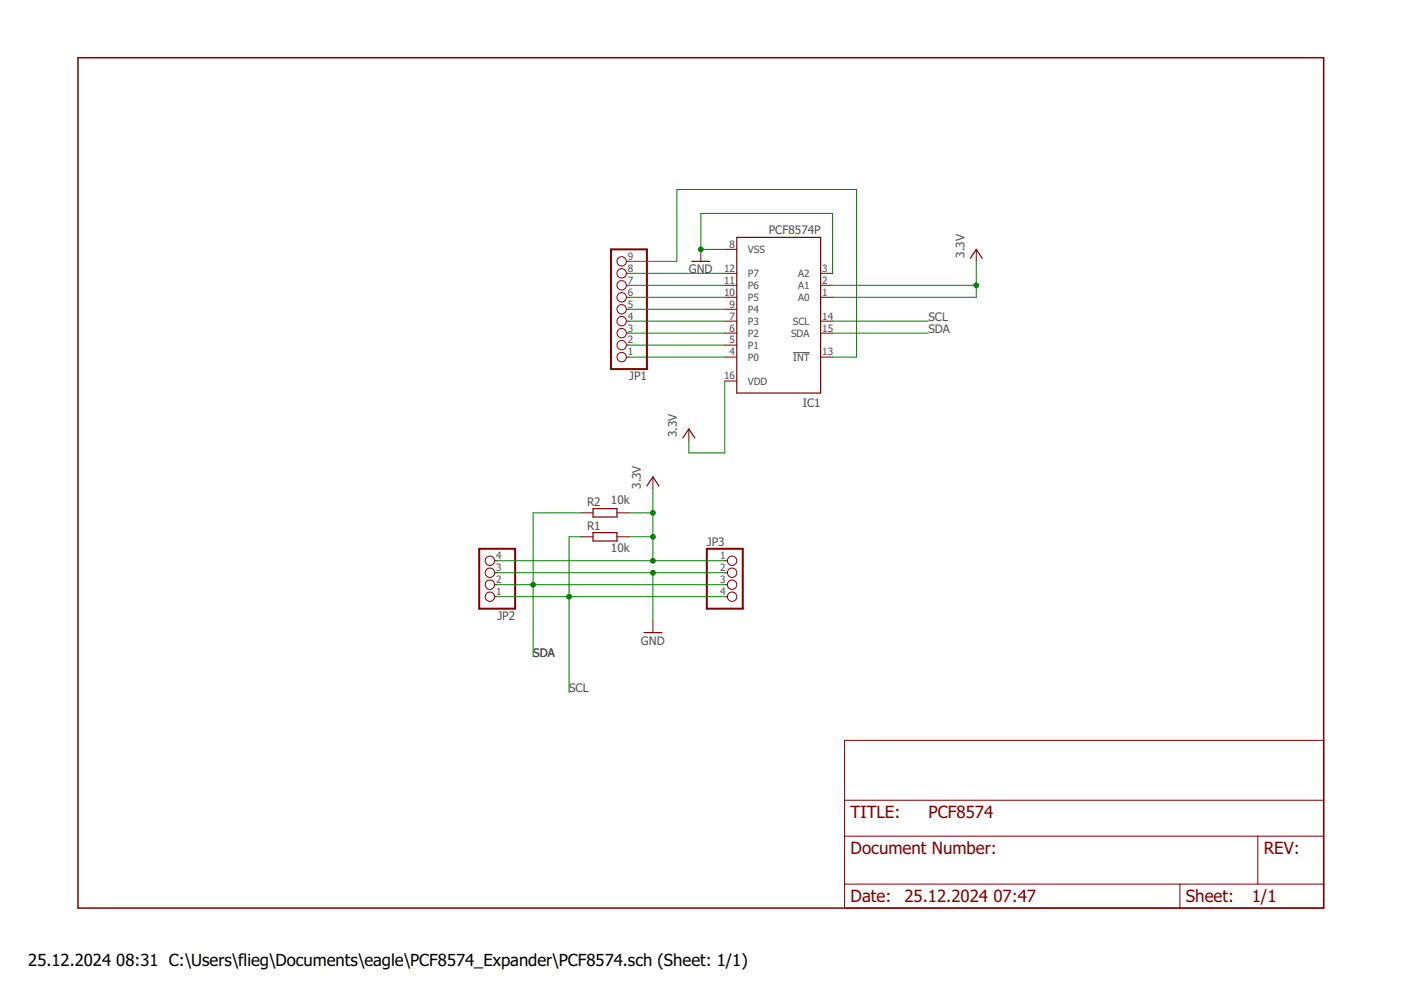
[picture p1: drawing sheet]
<?xml version="1.0" encoding="utf-8"?>
<!DOCTYPE eagle SYSTEM "eagle.dtd">
<eagle version="7.6.0">
<drawing>
<settings>
<setting alwaysvectorfont="no"/>
<setting verticaltext="up"/>
</settings>
<grid distance="0.1" unitdist="inch" unit="inch" style="lines" multiple="1" display="no" altdistance="0.01" altunitdist="inch" altunit="inch"/>
<schematic xreflabel="%F%N/%S.%C%R" xrefpart="/%S.%C%R">
<libraries>
<library name="frames">
<symbols>
<symbol name="DINA4_L">
<frame x1="0" y1="0" x2="264.16" y2="180.34" columns="4" rows="4" layer="94" border-left="no" border-top="no" border-right="no" border-bottom="no"/>
</symbol>
<symbol name="DOCFIELD">
<wire x1="0" y1="0" x2="71.12" y2="0" width="0.1016" layer="94"/>
<wire x1="101.6" y1="15.24" x2="87.63" y2="15.24" width="0.1016" layer="94"/>
<wire x1="0" y1="0" x2="0" y2="5.08" width="0.1016" layer="94"/>
<wire x1="0" y1="5.08" x2="71.12" y2="5.08" width="0.1016" layer="94"/>
<wire x1="0" y1="5.08" x2="0" y2="15.24" width="0.1016" layer="94"/>
<wire x1="101.6" y1="15.24" x2="101.6" y2="5.08" width="0.1016" layer="94"/>
<wire x1="71.12" y1="5.08" x2="71.12" y2="0" width="0.1016" layer="94"/>
<wire x1="71.12" y1="5.08" x2="87.63" y2="5.08" width="0.1016" layer="94"/>
<wire x1="71.12" y1="0" x2="101.6" y2="0" width="0.1016" layer="94"/>
<wire x1="87.63" y1="15.24" x2="87.63" y2="5.08" width="0.1016" layer="94"/>
<wire x1="87.63" y1="15.24" x2="0" y2="15.24" width="0.1016" layer="94"/>
<wire x1="87.63" y1="5.08" x2="101.6" y2="5.08" width="0.1016" layer="94"/>
<wire x1="101.6" y1="5.08" x2="101.6" y2="0" width="0.1016" layer="94"/>
<wire x1="0" y1="15.24" x2="0" y2="22.86" width="0.1016" layer="94"/>
<wire x1="101.6" y1="35.56" x2="0" y2="35.56" width="0.1016" layer="94"/>
<wire x1="101.6" y1="35.56" x2="101.6" y2="22.86" width="0.1016" layer="94"/>
<wire x1="0" y1="22.86" x2="101.6" y2="22.86" width="0.1016" layer="94"/>
<wire x1="0" y1="22.86" x2="0" y2="35.56" width="0.1016" layer="94"/>
<wire x1="101.6" y1="22.86" x2="101.6" y2="15.24" width="0.1016" layer="94"/>
<text x="1.27" y="1.27" size="2.54" layer="94">Date:</text>
<text x="12.7" y="1.27" size="2.54" layer="94">&gt;LAST_DATE_TIME</text>
<text x="72.39" y="1.27" size="2.54" layer="94">Sheet:</text>
<text x="86.36" y="1.27" size="2.54" layer="94">&gt;SHEET</text>
<text x="88.9" y="11.43" size="2.54" layer="94">REV:</text>
<text x="1.27" y="19.05" size="2.54" layer="94">TITLE:</text>
<text x="1.27" y="11.43" size="2.54" layer="94">Document Number:</text>
<text x="17.78" y="19.05" size="2.54" layer="94">&gt;DRAWING_NAME</text>
</symbol>
</symbols>
<devicesets>
<deviceset name="DINA4_L" prefix="FRAME" uservalue="yes">
<gates>
<gate name="G$1" symbol="DINA4_L" x="0" y="0"/>
<gate name="G$2" symbol="DOCFIELD" x="162.56" y="0" addlevel="must"/>
</gates>
<devices>
<device name="">
<technologies>
<technology name=""/>
</technologies>
</device>
</devices>
</deviceset>
</devicesets>
</library>
<library name="micro-philips">
<symbols>
<symbol name="PCF8574">
<wire x1="-7.62" y1="15.24" x2="10.16" y2="15.24" width="0.254" layer="94"/>
<wire x1="10.16" y1="15.24" x2="10.16" y2="-17.78" width="0.254" layer="94"/>
<wire x1="10.16" y1="-17.78" x2="-7.62" y2="-17.78" width="0.254" layer="94"/>
<wire x1="-7.62" y1="-17.78" x2="-7.62" y2="15.24" width="0.254" layer="94"/>
<text x="-7.62" y="16.51" size="1.778" layer="95">&gt;NAME</text>
<text x="-7.62" y="-20.32" size="1.778" layer="96">&gt;VALUE</text>
<pin name="SCL" x="-10.16" y="0" length="short" direction="in"/>
<pin name="SDA" x="-10.16" y="2.54" length="short"/>
<pin name="A0" x="-10.16" y="-5.08" length="short" direction="in"/>
<pin name="A1" x="-10.16" y="-7.62" length="short" direction="in"/>
<pin name="A2" x="-10.16" y="-10.16" length="short" direction="in"/>
<pin name="!INT" x="-10.16" y="7.62" length="short" direction="out"/>
<pin name="VSS" x="12.7" y="-15.24" length="short" direction="pwr" rot="R180"/>
<pin name="VDD" x="12.7" y="12.7" length="short" direction="pwr" rot="R180"/>
<pin name="P0" x="12.7" y="7.62" length="short" rot="R180"/>
<pin name="P1" x="12.7" y="5.08" length="short" rot="R180"/>
<pin name="P2" x="12.7" y="2.54" length="short" rot="R180"/>
<pin name="P3" x="12.7" y="0" length="short" rot="R180"/>
<pin name="P4" x="12.7" y="-2.54" length="short" rot="R180"/>
<pin name="P5" x="12.7" y="-5.08" length="short" rot="R180"/>
<pin name="P6" x="12.7" y="-7.62" length="short" rot="R180"/>
<pin name="P7" x="12.7" y="-10.16" length="short" rot="R180"/>
</symbol>
</symbols>
<devicesets>
<deviceset name="PCF8574" prefix="IC">
<gates>
<gate name="G$1" symbol="PCF8574" x="0" y="0"/>
</gates>
<devices>
<device name="P" package="DIL16">
<connects>
<connect gate="G$1" pin="!INT" pad="13"/>
<connect gate="G$1" pin="A0" pad="1"/>
<connect gate="G$1" pin="A1" pad="2"/>
<connect gate="G$1" pin="A2" pad="3"/>
<connect gate="G$1" pin="P0" pad="4"/>
<connect gate="G$1" pin="P1" pad="5"/>
<connect gate="G$1" pin="P2" pad="6"/>
<connect gate="G$1" pin="P3" pad="7"/>
<connect gate="G$1" pin="P4" pad="9"/>
<connect gate="G$1" pin="P5" pad="10"/>
<connect gate="G$1" pin="P6" pad="11"/>
<connect gate="G$1" pin="P7" pad="12"/>
<connect gate="G$1" pin="SCL" pad="14"/>
<connect gate="G$1" pin="SDA" pad="15"/>
<connect gate="G$1" pin="VDD" pad="16"/>
<connect gate="G$1" pin="VSS" pad="8"/>
</connects>
<technologies>
<technology name="">
<attribute name="MF" value="" constant="no"/>
<attribute name="MPN" value="PCF8574PN" constant="no"/>
<attribute name="OC_FARNELL" value="204020" constant="no"/>
<attribute name="OC_NEWARK" value="11N8515" constant="no"/>
</technology>
</technologies>
</device>
<device name="T" package="SO16W">
<connects>
<connect gate="G$1" pin="!INT" pad="13"/>
<connect gate="G$1" pin="A0" pad="1"/>
<connect gate="G$1" pin="A1" pad="2"/>
<connect gate="G$1" pin="A2" pad="3"/>
<connect gate="G$1" pin="P0" pad="4"/>
<connect gate="G$1" pin="P1" pad="5"/>
<connect gate="G$1" pin="P2" pad="6"/>
<connect gate="G$1" pin="P3" pad="7"/>
<connect gate="G$1" pin="P4" pad="9"/>
<connect gate="G$1" pin="P5" pad="10"/>
<connect gate="G$1" pin="P6" pad="11"/>
<connect gate="G$1" pin="P7" pad="12"/>
<connect gate="G$1" pin="SCL" pad="14"/>
<connect gate="G$1" pin="SDA" pad="15"/>
<connect gate="G$1" pin="VDD" pad="16"/>
<connect gate="G$1" pin="VSS" pad="8"/>
</connects>
<technologies>
<technology name="">
<attribute name="MF" value="" constant="no"/>
<attribute name="MPN" value="PCF8574T/3,512" constant="no"/>
<attribute name="OC_FARNELL" value="1201255" constant="no"/>
<attribute name="OC_NEWARK" value="70R6870" constant="no"/>
</technology>
</technologies>
</device>
<device name="TS" package="SSOP20">
<connects>
<connect gate="G$1" pin="!INT" pad="1"/>
<connect gate="G$1" pin="A0" pad="6"/>
<connect gate="G$1" pin="A1" pad="7"/>
<connect gate="G$1" pin="A2" pad="9"/>
<connect gate="G$1" pin="P0" pad="10"/>
<connect gate="G$1" pin="P1" pad="11"/>
<connect gate="G$1" pin="P2" pad="12"/>
<connect gate="G$1" pin="P3" pad="14"/>
<connect gate="G$1" pin="P4" pad="16"/>
<connect gate="G$1" pin="P5" pad="17"/>
<connect gate="G$1" pin="P6" pad="19"/>
<connect gate="G$1" pin="P7" pad="20"/>
<connect gate="G$1" pin="SCL" pad="2"/>
<connect gate="G$1" pin="SDA" pad="4"/>
<connect gate="G$1" pin="VDD" pad="5"/>
<connect gate="G$1" pin="VSS" pad="15"/>
</connects>
<technologies>
<technology name="">
<attribute name="MF" value="" constant="no"/>
<attribute name="MPN" value="PCF8574TS/3,118" constant="no"/>
<attribute name="OC_FARNELL" value="1506644" constant="no"/>
<attribute name="OC_NEWARK" value="70R6873" constant="no"/>
</technology>
</technologies>
</device>
</devices>
</deviceset>
</devicesets>
</library>
<library name="pinhead">
<symbols>
<symbol name="PINHD4">
<wire x1="-6.35" y1="-5.08" x2="1.27" y2="-5.08" width="0.4064" layer="94"/>
<wire x1="1.27" y1="-5.08" x2="1.27" y2="7.62" width="0.4064" layer="94"/>
<wire x1="1.27" y1="7.62" x2="-6.35" y2="7.62" width="0.4064" layer="94"/>
<wire x1="-6.35" y1="7.62" x2="-6.35" y2="-5.08" width="0.4064" layer="94"/>
<text x="-6.35" y="8.255" size="1.778" layer="95">&gt;NAME</text>
<text x="-6.35" y="-7.62" size="1.778" layer="96">&gt;VALUE</text>
<pin name="1" x="-2.54" y="5.08" visible="pad" length="short" direction="pas" function="dot"/>
<pin name="2" x="-2.54" y="2.54" visible="pad" length="short" direction="pas" function="dot"/>
<pin name="3" x="-2.54" y="0" visible="pad" length="short" direction="pas" function="dot"/>
<pin name="4" x="-2.54" y="-2.54" visible="pad" length="short" direction="pas" function="dot"/>
</symbol>
<symbol name="PINHD9">
<wire x1="-6.35" y1="-12.7" x2="1.27" y2="-12.7" width="0.4064" layer="94"/>
<wire x1="1.27" y1="-12.7" x2="1.27" y2="12.7" width="0.4064" layer="94"/>
<wire x1="1.27" y1="12.7" x2="-6.35" y2="12.7" width="0.4064" layer="94"/>
<wire x1="-6.35" y1="12.7" x2="-6.35" y2="-12.7" width="0.4064" layer="94"/>
<text x="-6.35" y="13.335" size="1.778" layer="95">&gt;NAME</text>
<text x="-6.35" y="-15.24" size="1.778" layer="96">&gt;VALUE</text>
<pin name="1" x="-2.54" y="10.16" visible="pad" length="short" direction="pas" function="dot"/>
<pin name="2" x="-2.54" y="7.62" visible="pad" length="short" direction="pas" function="dot"/>
<pin name="3" x="-2.54" y="5.08" visible="pad" length="short" direction="pas" function="dot"/>
<pin name="4" x="-2.54" y="2.54" visible="pad" length="short" direction="pas" function="dot"/>
<pin name="5" x="-2.54" y="0" visible="pad" length="short" direction="pas" function="dot"/>
<pin name="6" x="-2.54" y="-2.54" visible="pad" length="short" direction="pas" function="dot"/>
<pin name="7" x="-2.54" y="-5.08" visible="pad" length="short" direction="pas" function="dot"/>
<pin name="8" x="-2.54" y="-7.62" visible="pad" length="short" direction="pas" function="dot"/>
<pin name="9" x="-2.54" y="-10.16" visible="pad" length="short" direction="pas" function="dot"/>
</symbol>
</symbols>
<devicesets>
<deviceset name="PINHD-1X4" prefix="JP" uservalue="yes">
<gates>
<gate name="A" symbol="PINHD4" x="0" y="0"/>
</gates>
<devices>
<device name="" package="1X04">
<connects>
<connect gate="A" pin="1" pad="1"/>
<connect gate="A" pin="2" pad="2"/>
<connect gate="A" pin="3" pad="3"/>
<connect gate="A" pin="4" pad="4"/>
</connects>
<technologies>
<technology name=""/>
</technologies>
</device>
<device name="/90" package="1X04/90">
<connects>
<connect gate="A" pin="1" pad="1"/>
<connect gate="A" pin="2" pad="2"/>
<connect gate="A" pin="3" pad="3"/>
<connect gate="A" pin="4" pad="4"/>
</connects>
<technologies>
<technology name=""/>
</technologies>
</device>
</devices>
</deviceset>
<deviceset name="PINHD-1X9" prefix="JP" uservalue="yes">
<gates>
<gate name="A" symbol="PINHD9" x="0" y="0"/>
</gates>
<devices>
<device name="" package="1X09">
<connects>
<connect gate="A" pin="1" pad="1"/>
<connect gate="A" pin="2" pad="2"/>
<connect gate="A" pin="3" pad="3"/>
<connect gate="A" pin="4" pad="4"/>
<connect gate="A" pin="5" pad="5"/>
<connect gate="A" pin="6" pad="6"/>
<connect gate="A" pin="7" pad="7"/>
<connect gate="A" pin="8" pad="8"/>
<connect gate="A" pin="9" pad="9"/>
</connects>
<technologies>
<technology name=""/>
</technologies>
</device>
<device name="/90" package="1X09/90">
<connects>
<connect gate="A" pin="1" pad="1"/>
<connect gate="A" pin="2" pad="2"/>
<connect gate="A" pin="3" pad="3"/>
<connect gate="A" pin="4" pad="4"/>
<connect gate="A" pin="5" pad="5"/>
<connect gate="A" pin="6" pad="6"/>
<connect gate="A" pin="7" pad="7"/>
<connect gate="A" pin="8" pad="8"/>
<connect gate="A" pin="9" pad="9"/>
</connects>
<technologies>
<technology name=""/>
</technologies>
</device>
</devices>
</deviceset>
</devicesets>
</library>
<library name="supply1">
<symbols>
<symbol name="GND">
<wire x1="-1.905" y1="0" x2="1.905" y2="0" width="0.254" layer="94"/>
<text x="-2.54" y="-2.54" size="1.778" layer="96">&gt;VALUE</text>
<pin name="GND" x="0" y="2.54" visible="off" length="short" direction="sup" rot="R270"/>
</symbol>
<symbol name="VCC">
<wire x1="1.27" y1="-1.905" x2="0" y2="0" width="0.254" layer="94"/>
<wire x1="0" y1="0" x2="-1.27" y2="-1.905" width="0.254" layer="94"/>
<text x="-2.54" y="-2.54" size="1.778" layer="96" rot="R90">&gt;VALUE</text>
<pin name="VCC" x="0" y="-2.54" visible="off" length="short" direction="sup" rot="R90"/>
</symbol>
</symbols>
<devicesets>
<deviceset name="GND" prefix="GND">
<gates>
<gate name="1" symbol="GND" x="0" y="0"/>
</gates>
<devices>
<device name="">
<technologies>
<technology name=""/>
</technologies>
</device>
</devices>
</deviceset>
<deviceset name="VCC" prefix="P+">
<gates>
<gate name="VCC" symbol="VCC" x="0" y="0"/>
</gates>
<devices>
<device name="">
<technologies>
<technology name=""/>
</technologies>
</device>
</devices>
</deviceset>
</devicesets>
</library>
<library name="rcl-2">
<symbols>
<symbol name="R-EU">
<wire x1="-2.54" y1="-0.889" x2="2.54" y2="-0.889" width="0.254" layer="94"/>
<wire x1="2.54" y1="0.889" x2="-2.54" y2="0.889" width="0.254" layer="94"/>
<wire x1="2.54" y1="-0.889" x2="2.54" y2="0.889" width="0.254" layer="94"/>
<wire x1="-2.54" y1="-0.889" x2="-2.54" y2="0.889" width="0.254" layer="94"/>
<text x="-3.81" y="1.4986" size="1.778" layer="95">&gt;NAME</text>
<text x="-3.81" y="-3.302" size="1.778" layer="96">&gt;VALUE</text>
<pin name="2" x="5.08" y="0" visible="off" length="short" direction="pas" swaplevel="1" rot="R180"/>
<pin name="1" x="-5.08" y="0" visible="off" length="short" direction="pas" swaplevel="1"/>
</symbol>
</symbols>
<devicesets>
<deviceset name="R-EU_" prefix="R" uservalue="yes">
<gates>
<gate name="G$1" symbol="R-EU" x="0" y="0"/>
</gates>
<devices>
<device name="R0402" package="R0402">
<connects>
<connect gate="G$1" pin="1" pad="1"/>
<connect gate="G$1" pin="2" pad="2"/>
</connects>
<technologies>
<technology name=""/>
</technologies>
</device>
<device name="R0603" package="R0603">
<connects>
<connect gate="G$1" pin="1" pad="1"/>
<connect gate="G$1" pin="2" pad="2"/>
</connects>
<technologies>
<technology name=""/>
</technologies>
</device>
<device name="R0805" package="R0805">
<connects>
<connect gate="G$1" pin="1" pad="1"/>
<connect gate="G$1" pin="2" pad="2"/>
</connects>
<technologies>
<technology name=""/>
</technologies>
</device>
<device name="R0805W" package="R0805W">
<connects>
<connect gate="G$1" pin="1" pad="1"/>
<connect gate="G$1" pin="2" pad="2"/>
</connects>
<technologies>
<technology name=""/>
</technologies>
</device>
<device name="R1005" package="R1005">
<connects>
<connect gate="G$1" pin="1" pad="1"/>
<connect gate="G$1" pin="2" pad="2"/>
</connects>
<technologies>
<technology name=""/>
</technologies>
</device>
<device name="R1206" package="R1206">
<connects>
<connect gate="G$1" pin="1" pad="1"/>
<connect gate="G$1" pin="2" pad="2"/>
</connects>
<technologies>
<technology name=""/>
</technologies>
</device>
<device name="R1206W" package="R1206W">
<connects>
<connect gate="G$1" pin="1" pad="1"/>
<connect gate="G$1" pin="2" pad="2"/>
</connects>
<technologies>
<technology name=""/>
</technologies>
</device>
<device name="R1210" package="R1210">
<connects>
<connect gate="G$1" pin="1" pad="1"/>
<connect gate="G$1" pin="2" pad="2"/>
</connects>
<technologies>
<technology name=""/>
</technologies>
</device>
<device name="R1210W" package="R1210W">
<connects>
<connect gate="G$1" pin="1" pad="1"/>
<connect gate="G$1" pin="2" pad="2"/>
</connects>
<technologies>
<technology name=""/>
</technologies>
</device>
<device name="R2010" package="R2010">
<connects>
<connect gate="G$1" pin="1" pad="1"/>
<connect gate="G$1" pin="2" pad="2"/>
</connects>
<technologies>
<technology name=""/>
</technologies>
</device>
<device name="R2010W" package="R2010W">
<connects>
<connect gate="G$1" pin="1" pad="1"/>
<connect gate="G$1" pin="2" pad="2"/>
</connects>
<technologies>
<technology name=""/>
</technologies>
</device>
<device name="R2012" package="R2012">
<connects>
<connect gate="G$1" pin="1" pad="1"/>
<connect gate="G$1" pin="2" pad="2"/>
</connects>
<technologies>
<technology name=""/>
</technologies>
</device>
<device name="R2012W" package="R2012W">
<connects>
<connect gate="G$1" pin="1" pad="1"/>
<connect gate="G$1" pin="2" pad="2"/>
</connects>
<technologies>
<technology name=""/>
</technologies>
</device>
<device name="R2512" package="R2512">
<connects>
<connect gate="G$1" pin="1" pad="1"/>
<connect gate="G$1" pin="2" pad="2"/>
</connects>
<technologies>
<technology name=""/>
</technologies>
</device>
<device name="R2512W" package="R2512W">
<connects>
<connect gate="G$1" pin="1" pad="1"/>
<connect gate="G$1" pin="2" pad="2"/>
</connects>
<technologies>
<technology name=""/>
</technologies>
</device>
<device name="R3216" package="R3216">
<connects>
<connect gate="G$1" pin="1" pad="1"/>
<connect gate="G$1" pin="2" pad="2"/>
</connects>
<technologies>
<technology name=""/>
</technologies>
</device>
<device name="R3216W" package="R3216W">
<connects>
<connect gate="G$1" pin="1" pad="1"/>
<connect gate="G$1" pin="2" pad="2"/>
</connects>
<technologies>
<technology name=""/>
</technologies>
</device>
<device name="R3225" package="R3225">
<connects>
<connect gate="G$1" pin="1" pad="1"/>
<connect gate="G$1" pin="2" pad="2"/>
</connects>
<technologies>
<technology name=""/>
</technologies>
</device>
<device name="R3225W" package="R3225W">
<connects>
<connect gate="G$1" pin="1" pad="1"/>
<connect gate="G$1" pin="2" pad="2"/>
</connects>
<technologies>
<technology name=""/>
</technologies>
</device>
<device name="R5025" package="R5025">
<connects>
<connect gate="G$1" pin="1" pad="1"/>
<connect gate="G$1" pin="2" pad="2"/>
</connects>
<technologies>
<technology name=""/>
</technologies>
</device>
<device name="R5025W" package="R5025W">
<connects>
<connect gate="G$1" pin="1" pad="1"/>
<connect gate="G$1" pin="2" pad="2"/>
</connects>
<technologies>
<technology name=""/>
</technologies>
</device>
<device name="R6332" package="R6332">
<connects>
<connect gate="G$1" pin="1" pad="1"/>
<connect gate="G$1" pin="2" pad="2"/>
</connects>
<technologies>
<technology name=""/>
</technologies>
</device>
<device name="R6332W" package="R6332W">
<connects>
<connect gate="G$1" pin="1" pad="1"/>
<connect gate="G$1" pin="2" pad="2"/>
</connects>
<technologies>
<technology name=""/>
</technologies>
</device>
<device name="M0805" package="M0805">
<connects>
<connect gate="G$1" pin="1" pad="1"/>
<connect gate="G$1" pin="2" pad="2"/>
</connects>
<technologies>
<technology name=""/>
</technologies>
</device>
<device name="M1206" package="M1206">
<connects>
<connect gate="G$1" pin="1" pad="1"/>
<connect gate="G$1" pin="2" pad="2"/>
</connects>
<technologies>
<technology name=""/>
</technologies>
</device>
<device name="M1406" package="M1406">
<connects>
<connect gate="G$1" pin="1" pad="1"/>
<connect gate="G$1" pin="2" pad="2"/>
</connects>
<technologies>
<technology name=""/>
</technologies>
</device>
<device name="M2012" package="M2012">
<connects>
<connect gate="G$1" pin="1" pad="1"/>
<connect gate="G$1" pin="2" pad="2"/>
</connects>
<technologies>
<technology name=""/>
</technologies>
</device>
<device name="M2309" package="M2309">
<connects>
<connect gate="G$1" pin="1" pad="1"/>
<connect gate="G$1" pin="2" pad="2"/>
</connects>
<technologies>
<technology name=""/>
</technologies>
</device>
<device name="M3216" package="M3216">
<connects>
<connect gate="G$1" pin="1" pad="1"/>
<connect gate="G$1" pin="2" pad="2"/>
</connects>
<technologies>
<technology name=""/>
</technologies>
</device>
<device name="M3516" package="M3516">
<connects>
<connect gate="G$1" pin="1" pad="1"/>
<connect gate="G$1" pin="2" pad="2"/>
</connects>
<technologies>
<technology name=""/>
</technologies>
</device>
<device name="M5923" package="M5923">
<connects>
<connect gate="G$1" pin="1" pad="1"/>
<connect gate="G$1" pin="2" pad="2"/>
</connects>
<technologies>
<technology name=""/>
</technologies>
</device>
<device name="0204/5" package="0204/5">
<connects>
<connect gate="G$1" pin="1" pad="1"/>
<connect gate="G$1" pin="2" pad="2"/>
</connects>
<technologies>
<technology name=""/>
</technologies>
</device>
<device name="0204/7" package="0204/7">
<connects>
<connect gate="G$1" pin="1" pad="1"/>
<connect gate="G$1" pin="2" pad="2"/>
</connects>
<technologies>
<technology name=""/>
</technologies>
</device>
<device name="0204/2V" package="0204V">
<connects>
<connect gate="G$1" pin="1" pad="1"/>
<connect gate="G$1" pin="2" pad="2"/>
</connects>
<technologies>
<technology name=""/>
</technologies>
</device>
<device name="0207/10" package="0207/10">
<connects>
<connect gate="G$1" pin="1" pad="1"/>
<connect gate="G$1" pin="2" pad="2"/>
</connects>
<technologies>
<technology name=""/>
</technologies>
</device>
<device name="0207/12" package="0207/12">
<connects>
<connect gate="G$1" pin="1" pad="1"/>
<connect gate="G$1" pin="2" pad="2"/>
</connects>
<technologies>
<technology name=""/>
</technologies>
</device>
<device name="0207/15" package="0207/15">
<connects>
<connect gate="G$1" pin="1" pad="1"/>
<connect gate="G$1" pin="2" pad="2"/>
</connects>
<technologies>
<technology name=""/>
</technologies>
</device>
<device name="0207/2V" package="0207/2V">
<connects>
<connect gate="G$1" pin="1" pad="1"/>
<connect gate="G$1" pin="2" pad="2"/>
</connects>
<technologies>
<technology name=""/>
</technologies>
</device>
<device name="0207/5V" package="0207/5V">
<connects>
<connect gate="G$1" pin="1" pad="1"/>
<connect gate="G$1" pin="2" pad="2"/>
</connects>
<technologies>
<technology name=""/>
</technologies>
</device>
<device name="0207/7" package="0207/7">
<connects>
<connect gate="G$1" pin="1" pad="1"/>
<connect gate="G$1" pin="2" pad="2"/>
</connects>
<technologies>
<technology name=""/>
</technologies>
</device>
<device name="0309/10" package="0309/10">
<connects>
<connect gate="G$1" pin="1" pad="1"/>
<connect gate="G$1" pin="2" pad="2"/>
</connects>
<technologies>
<technology name=""/>
</technologies>
</device>
<device name="0309/12" package="0309/12">
<connects>
<connect gate="G$1" pin="1" pad="1"/>
<connect gate="G$1" pin="2" pad="2"/>
</connects>
<technologies>
<technology name=""/>
</technologies>
</device>
<device name="0309/V" package="0309V">
<connects>
<connect gate="G$1" pin="1" pad="1"/>
<connect gate="G$1" pin="2" pad="2"/>
</connects>
<technologies>
<technology name=""/>
</technologies>
</device>
<device name="0411/12" package="0411/12">
<connects>
<connect gate="G$1" pin="1" pad="1"/>
<connect gate="G$1" pin="2" pad="2"/>
</connects>
<technologies>
<technology name=""/>
</technologies>
</device>
<device name="0411/15" package="0411/15">
<connects>
<connect gate="G$1" pin="1" pad="1"/>
<connect gate="G$1" pin="2" pad="2"/>
</connects>
<technologies>
<technology name=""/>
</technologies>
</device>
<device name="0411/3V" package="0411V">
<connects>
<connect gate="G$1" pin="1" pad="1"/>
<connect gate="G$1" pin="2" pad="2"/>
</connects>
<technologies>
<technology name=""/>
</technologies>
</device>
<device name="0414/15" package="0414/15">
<connects>
<connect gate="G$1" pin="1" pad="1"/>
<connect gate="G$1" pin="2" pad="2"/>
</connects>
<technologies>
<technology name=""/>
</technologies>
</device>
<device name="0414/5V" package="0414V">
<connects>
<connect gate="G$1" pin="1" pad="1"/>
<connect gate="G$1" pin="2" pad="2"/>
</connects>
<technologies>
<technology name=""/>
</technologies>
</device>
<device name="0617/17" package="0617/17">
<connects>
<connect gate="G$1" pin="1" pad="1"/>
<connect gate="G$1" pin="2" pad="2"/>
</connects>
<technologies>
<technology name=""/>
</technologies>
</device>
<device name="0617/22" package="0617/22">
<connects>
<connect gate="G$1" pin="1" pad="1"/>
<connect gate="G$1" pin="2" pad="2"/>
</connects>
<technologies>
<technology name=""/>
</technologies>
</device>
<device name="0617/5V" package="0617V">
<connects>
<connect gate="G$1" pin="1" pad="1"/>
<connect gate="G$1" pin="2" pad="2"/>
</connects>
<technologies>
<technology name=""/>
</technologies>
</device>
<device name="0922/22" package="0922/22">
<connects>
<connect gate="G$1" pin="1" pad="1"/>
<connect gate="G$1" pin="2" pad="2"/>
</connects>
<technologies>
<technology name=""/>
</technologies>
</device>
<device name="0613/5V" package="P0613V">
<connects>
<connect gate="G$1" pin="1" pad="1"/>
<connect gate="G$1" pin="2" pad="2"/>
</connects>
<technologies>
<technology name=""/>
</technologies>
</device>
<device name="0613/15" package="P0613/15">
<connects>
<connect gate="G$1" pin="1" pad="1"/>
<connect gate="G$1" pin="2" pad="2"/>
</connects>
<technologies>
<technology name=""/>
</technologies>
</device>
<device name="0817/22" package="P0817/22">
<connects>
<connect gate="G$1" pin="1" pad="1"/>
<connect gate="G$1" pin="2" pad="2"/>
</connects>
<technologies>
<technology name=""/>
</technologies>
</device>
<device name="0817/7V" package="P0817V">
<connects>
<connect gate="G$1" pin="1" pad="1"/>
<connect gate="G$1" pin="2" pad="2"/>
</connects>
<technologies>
<technology name=""/>
</technologies>
</device>
<device name="V234/12" package="V234/12">
<connects>
<connect gate="G$1" pin="1" pad="1"/>
<connect gate="G$1" pin="2" pad="2"/>
</connects>
<technologies>
<technology name=""/>
</technologies>
</device>
<device name="V235/17" package="V235/17">
<connects>
<connect gate="G$1" pin="1" pad="1"/>
<connect gate="G$1" pin="2" pad="2"/>
</connects>
<technologies>
<technology name=""/>
</technologies>
</device>
<device name="V526-0" package="V526-0">
<connects>
<connect gate="G$1" pin="1" pad="1"/>
<connect gate="G$1" pin="2" pad="2"/>
</connects>
<technologies>
<technology name=""/>
</technologies>
</device>
<device name="MELF0102R" package="MINI_MELF-0102R">
<connects>
<connect gate="G$1" pin="1" pad="1"/>
<connect gate="G$1" pin="2" pad="2"/>
</connects>
<technologies>
<technology name=""/>
</technologies>
</device>
<device name="MELF0102W" package="MINI_MELF-0102W">
<connects>
<connect gate="G$1" pin="1" pad="1"/>
<connect gate="G$1" pin="2" pad="2"/>
</connects>
<technologies>
<technology name=""/>
</technologies>
</device>
<device name="MELF0204R" package="MINI_MELF-0204R">
<connects>
<connect gate="G$1" pin="1" pad="1"/>
<connect gate="G$1" pin="2" pad="2"/>
</connects>
<technologies>
<technology name=""/>
</technologies>
</device>
<device name="MELF0204W" package="MINI_MELF-0204W">
<connects>
<connect gate="G$1" pin="1" pad="1"/>
<connect gate="G$1" pin="2" pad="2"/>
</connects>
<technologies>
<technology name=""/>
</technologies>
</device>
<device name="MELF0207R" package="MINI_MELF-0207R">
<connects>
<connect gate="G$1" pin="1" pad="1"/>
<connect gate="G$1" pin="2" pad="2"/>
</connects>
<technologies>
<technology name=""/>
</technologies>
</device>
<device name="MELF0207W" package="MINI_MELF-0207W">
<connects>
<connect gate="G$1" pin="1" pad="1"/>
<connect gate="G$1" pin="2" pad="2"/>
</connects>
<technologies>
<technology name=""/>
</technologies>
</device>
<device name="0922V" package="0922V">
<connects>
<connect gate="G$1" pin="1" pad="1"/>
<connect gate="G$1" pin="2" pad="2"/>
</connects>
<technologies>
<technology name=""/>
</technologies>
</device>
<device name="RDH/15" package="RDH/15">
<connects>
<connect gate="G$1" pin="1" pad="1"/>
<connect gate="G$1" pin="2" pad="2"/>
</connects>
<technologies>
<technology name=""/>
</technologies>
</device>
<device name="MELF0102AX" package="MINI_MELF-0102AX">
<connects>
<connect gate="G$1" pin="1" pad="1"/>
<connect gate="G$1" pin="2" pad="2"/>
</connects>
<technologies>
<technology name=""/>
</technologies>
</device>
<device name="R0201" package="R0201">
<connects>
<connect gate="G$1" pin="1" pad="1"/>
<connect gate="G$1" pin="2" pad="2"/>
</connects>
<technologies>
<technology name=""/>
</technologies>
</device>
</devices>
</deviceset>
</devicesets>
</library>
</libraries>
<attributes>
</attributes>
<variantdefs>
</variantdefs>
<classes>
<class number="0" name="default" width="0" drill="0">
<clearance class="0" value="0.105"/>
</class>
</classes>
<parts>
<part name="FRAME1" library="frames" deviceset="DINA4_L" device=""/>
<part name="IC1" library="micro-philips" deviceset="PCF8574" device="P"/>
<part name="JP2" library="pinhead" deviceset="PINHD-1X4" device="/90"/>
<part name="JP3" library="pinhead" deviceset="PINHD-1X4" device="/90"/>
<part name="JP1" library="pinhead" deviceset="PINHD-1X9" device=""/>
<part name="GND1" library="supply1" deviceset="GND" device=""/>
<part name="GND2" library="supply1" deviceset="GND" device=""/>
<part name="P+1" library="supply1" deviceset="VCC" device="" value=" 3.3V"/>
<part name="P+2" library="supply1" deviceset="VCC" device="" value="3.3V"/>
<part name="P+3" library="supply1" deviceset="VCC" device="" value=" 3.3V"/>
<part name="R1" library="rcl-2" deviceset="R-EU_" device="0309/12" value="10k"/>
<part name="R2" library="rcl-2" deviceset="R-EU_" device="0309/12" value="10k"/>
</parts>
<sheets>
<sheet>
<plain>
</plain>
<instances>
<instance part="FRAME1" gate="G$1" x="0" y="0"/>
<instance part="FRAME1" gate="G$2" x="162.56" y="0"/>
<instance part="IC1" gate="G$1" x="149.86" y="124.46" rot="R180"/>
<instance part="JP2" gate="A" x="86.36" y="71.12" rot="R180"/>
<instance part="JP3" gate="A" x="139.7" y="68.58"/>
<instance part="JP1" gate="A" x="114.3" y="127" rot="R180"/>
<instance part="GND1" gate="1" x="132.08" y="137.16"/>
<instance part="GND2" gate="1" x="121.92" y="58.42"/>
<instance part="P+1" gate="VCC" x="129.54" y="101.6"/>
<instance part="P+2" gate="VCC" x="121.92" y="91.44"/>
<instance part="P+3" gate="VCC" x="190.5" y="139.7"/>
<instance part="R1" gate="G$1" x="111.76" y="78.74" smashed="yes">
<attribute name="NAME" x="107.95" y="80.2386" size="1.778" layer="95"/>
<attribute name="VALUE" x="113.03" y="75.438" size="1.778" layer="96"/>
</instance>
<instance part="R2" gate="G$1" x="111.76" y="83.82" smashed="yes">
<attribute name="NAME" x="107.95" y="85.3186" size="1.778" layer="95"/>
<attribute name="VALUE" x="113.03" y="85.598" size="1.778" layer="96"/>
</instance>
</instances>
<busses>
</busses>
<nets>
<net name="N$1" class="0">
<segment>
<pinref part="JP1" gate="A" pin="1"/>
<pinref part="IC1" gate="G$1" pin="P0"/>
<wire x1="116.84" y1="116.84" x2="137.16" y2="116.84" width="0.1524" layer="91"/>
</segment>
</net>
<net name="N$2" class="0">
<segment>
<pinref part="JP1" gate="A" pin="2"/>
<pinref part="IC1" gate="G$1" pin="P1"/>
<wire x1="116.84" y1="119.38" x2="137.16" y2="119.38" width="0.1524" layer="91"/>
</segment>
</net>
<net name="N$3" class="0">
<segment>
<pinref part="JP1" gate="A" pin="3"/>
<pinref part="IC1" gate="G$1" pin="P2"/>
<wire x1="116.84" y1="121.92" x2="137.16" y2="121.92" width="0.1524" layer="91"/>
</segment>
</net>
<net name="N$4" class="0">
<segment>
<pinref part="JP1" gate="A" pin="4"/>
<pinref part="IC1" gate="G$1" pin="P3"/>
<wire x1="116.84" y1="124.46" x2="137.16" y2="124.46" width="0.1524" layer="91"/>
</segment>
</net>
<net name="N$5" class="0">
<segment>
<pinref part="JP1" gate="A" pin="5"/>
<pinref part="IC1" gate="G$1" pin="P4"/>
<wire x1="116.84" y1="127" x2="137.16" y2="127" width="0.1524" layer="91"/>
</segment>
</net>
<net name="N$6" class="0">
<segment>
<pinref part="JP1" gate="A" pin="6"/>
<pinref part="IC1" gate="G$1" pin="P5"/>
<wire x1="116.84" y1="129.54" x2="137.16" y2="129.54" width="0.1524" layer="91"/>
</segment>
</net>
<net name="N$7" class="0">
<segment>
<pinref part="JP1" gate="A" pin="7"/>
<pinref part="IC1" gate="G$1" pin="P6"/>
<wire x1="116.84" y1="132.08" x2="137.16" y2="132.08" width="0.1524" layer="91"/>
</segment>
</net>
<net name="N$8" class="0">
<segment>
<pinref part="JP1" gate="A" pin="8"/>
<pinref part="IC1" gate="G$1" pin="P7"/>
<wire x1="116.84" y1="134.62" x2="137.16" y2="134.62" width="0.1524" layer="91"/>
</segment>
</net>
<net name="N$9" class="0">
<segment>
<pinref part="IC1" gate="G$1" pin="!INT"/>
<wire x1="160.02" y1="116.84" x2="165.1" y2="116.84" width="0.1524" layer="91"/>
<wire x1="165.1" y1="116.84" x2="165.1" y2="152.4" width="0.1524" layer="91"/>
<wire x1="165.1" y1="152.4" x2="127" y2="152.4" width="0.1524" layer="91"/>
<wire x1="127" y1="152.4" x2="127" y2="137.16" width="0.1524" layer="91"/>
<pinref part="JP1" gate="A" pin="9"/>
<wire x1="127" y1="137.16" x2="116.84" y2="137.16" width="0.1524" layer="91"/>
</segment>
</net>
<net name="VCC" class="0">
<segment>
<pinref part="IC1" gate="G$1" pin="VDD"/>
<wire x1="137.16" y1="111.76" x2="137.16" y2="96.52" width="0.1524" layer="91"/>
<wire x1="137.16" y1="96.52" x2="129.54" y2="96.52" width="0.1524" layer="91"/>
<pinref part="P+1" gate="VCC" pin="VCC"/>
<wire x1="129.54" y1="96.52" x2="129.54" y2="99.06" width="0.1524" layer="91"/>
</segment>
<segment>
<pinref part="JP2" gate="A" pin="4"/>
<wire x1="88.9" y1="73.66" x2="121.92" y2="73.66" width="0.1524" layer="91"/>
<pinref part="P+2" gate="VCC" pin="VCC"/>
<wire x1="121.92" y1="73.66" x2="121.92" y2="78.74" width="0.1524" layer="91"/>
<pinref part="JP3" gate="A" pin="1"/>
<wire x1="121.92" y1="78.74" x2="121.92" y2="83.82" width="0.1524" layer="91"/>
<wire x1="121.92" y1="83.82" x2="121.92" y2="88.9" width="0.1524" layer="91"/>
<wire x1="137.16" y1="73.66" x2="121.92" y2="73.66" width="0.1524" layer="91"/>
<junction x="121.92" y="73.66"/>
<pinref part="R1" gate="G$1" pin="2"/>
<wire x1="116.84" y1="78.74" x2="121.92" y2="78.74" width="0.1524" layer="91"/>
<pinref part="R2" gate="G$1" pin="2"/>
<wire x1="116.84" y1="83.82" x2="121.92" y2="83.82" width="0.1524" layer="91"/>
<junction x="121.92" y="78.74"/>
<junction x="121.92" y="83.82"/>
</segment>
<segment>
<pinref part="IC1" gate="G$1" pin="A0"/>
<wire x1="160.02" y1="129.54" x2="190.5" y2="129.54" width="0.1524" layer="91"/>
<wire x1="190.5" y1="129.54" x2="190.5" y2="132.08" width="0.1524" layer="91"/>
<pinref part="IC1" gate="G$1" pin="A1"/>
<wire x1="190.5" y1="132.08" x2="160.02" y2="132.08" width="0.1524" layer="91"/>
<pinref part="P+3" gate="VCC" pin="VCC"/>
<wire x1="190.5" y1="132.08" x2="190.5" y2="137.16" width="0.1524" layer="91"/>
<junction x="190.5" y="132.08"/>
</segment>
</net>
<net name="GND" class="0">
<segment>
<pinref part="IC1" gate="G$1" pin="VSS"/>
<pinref part="GND1" gate="1" pin="GND"/>
<wire x1="137.16" y1="139.7" x2="132.08" y2="139.7" width="0.1524" layer="91"/>
<pinref part="IC1" gate="G$1" pin="A2"/>
<wire x1="160.02" y1="134.62" x2="160.02" y2="147.32" width="0.1524" layer="91"/>
<wire x1="160.02" y1="147.32" x2="132.08" y2="147.32" width="0.1524" layer="91"/>
<wire x1="132.08" y1="147.32" x2="132.08" y2="139.7" width="0.1524" layer="91"/>
<junction x="132.08" y="139.7"/>
</segment>
<segment>
<pinref part="JP2" gate="A" pin="3"/>
<pinref part="JP3" gate="A" pin="2"/>
<wire x1="88.9" y1="71.12" x2="121.92" y2="71.12" width="0.1524" layer="91"/>
<pinref part="GND2" gate="1" pin="GND"/>
<wire x1="121.92" y1="71.12" x2="137.16" y2="71.12" width="0.1524" layer="91"/>
<wire x1="121.92" y1="60.96" x2="121.92" y2="71.12" width="0.1524" layer="91"/>
<junction x="121.92" y="71.12"/>
</segment>
</net>
<net name="SDA" class="0">
<segment>
<pinref part="JP3" gate="A" pin="3"/>
<pinref part="JP2" gate="A" pin="2"/>
<wire x1="137.16" y1="68.58" x2="96.52" y2="68.58" width="0.1524" layer="91"/>
<label x="96.52" y="53.34" size="1.778" layer="95"/>
<label x="96.52" y="53.34" size="1.778" layer="95"/>
<wire x1="96.52" y1="68.58" x2="88.9" y2="68.58" width="0.1524" layer="91"/>
<wire x1="96.52" y1="53.34" x2="96.52" y2="68.58" width="0.1524" layer="91"/>
<junction x="96.52" y="68.58"/>
<pinref part="R2" gate="G$1" pin="1"/>
<wire x1="106.68" y1="83.82" x2="96.52" y2="83.82" width="0.1524" layer="91"/>
<wire x1="96.52" y1="83.82" x2="96.52" y2="68.58" width="0.1524" layer="91"/>
</segment>
<segment>
<pinref part="IC1" gate="G$1" pin="SDA"/>
<wire x1="160.02" y1="121.92" x2="180.34" y2="121.92" width="0.1524" layer="91"/>
<label x="180.34" y="121.92" size="1.778" layer="95"/>
</segment>
</net>
<net name="SCL" class="0">
<segment>
<pinref part="JP3" gate="A" pin="4"/>
<pinref part="JP2" gate="A" pin="1"/>
<wire x1="137.16" y1="66.04" x2="104.14" y2="66.04" width="0.1524" layer="91"/>
<wire x1="104.14" y1="66.04" x2="88.9" y2="66.04" width="0.1524" layer="91"/>
<wire x1="104.14" y1="66.04" x2="104.14" y2="45.72" width="0.1524" layer="91"/>
<label x="104.14" y="45.72" size="1.778" layer="95"/>
<junction x="104.14" y="66.04"/>
<pinref part="R1" gate="G$1" pin="1"/>
<wire x1="106.68" y1="78.74" x2="104.14" y2="78.74" width="0.1524" layer="91"/>
<wire x1="104.14" y1="78.74" x2="104.14" y2="66.04" width="0.1524" layer="91"/>
</segment>
<segment>
<pinref part="IC1" gate="G$1" pin="SCL"/>
<wire x1="160.02" y1="124.46" x2="180.34" y2="124.46" width="0.1524" layer="91"/>
<label x="180.34" y="124.46" size="1.778" layer="95"/>
</segment>
</net>
</nets>
</sheet>
</sheets>
</schematic>
</drawing>
</eagle>
